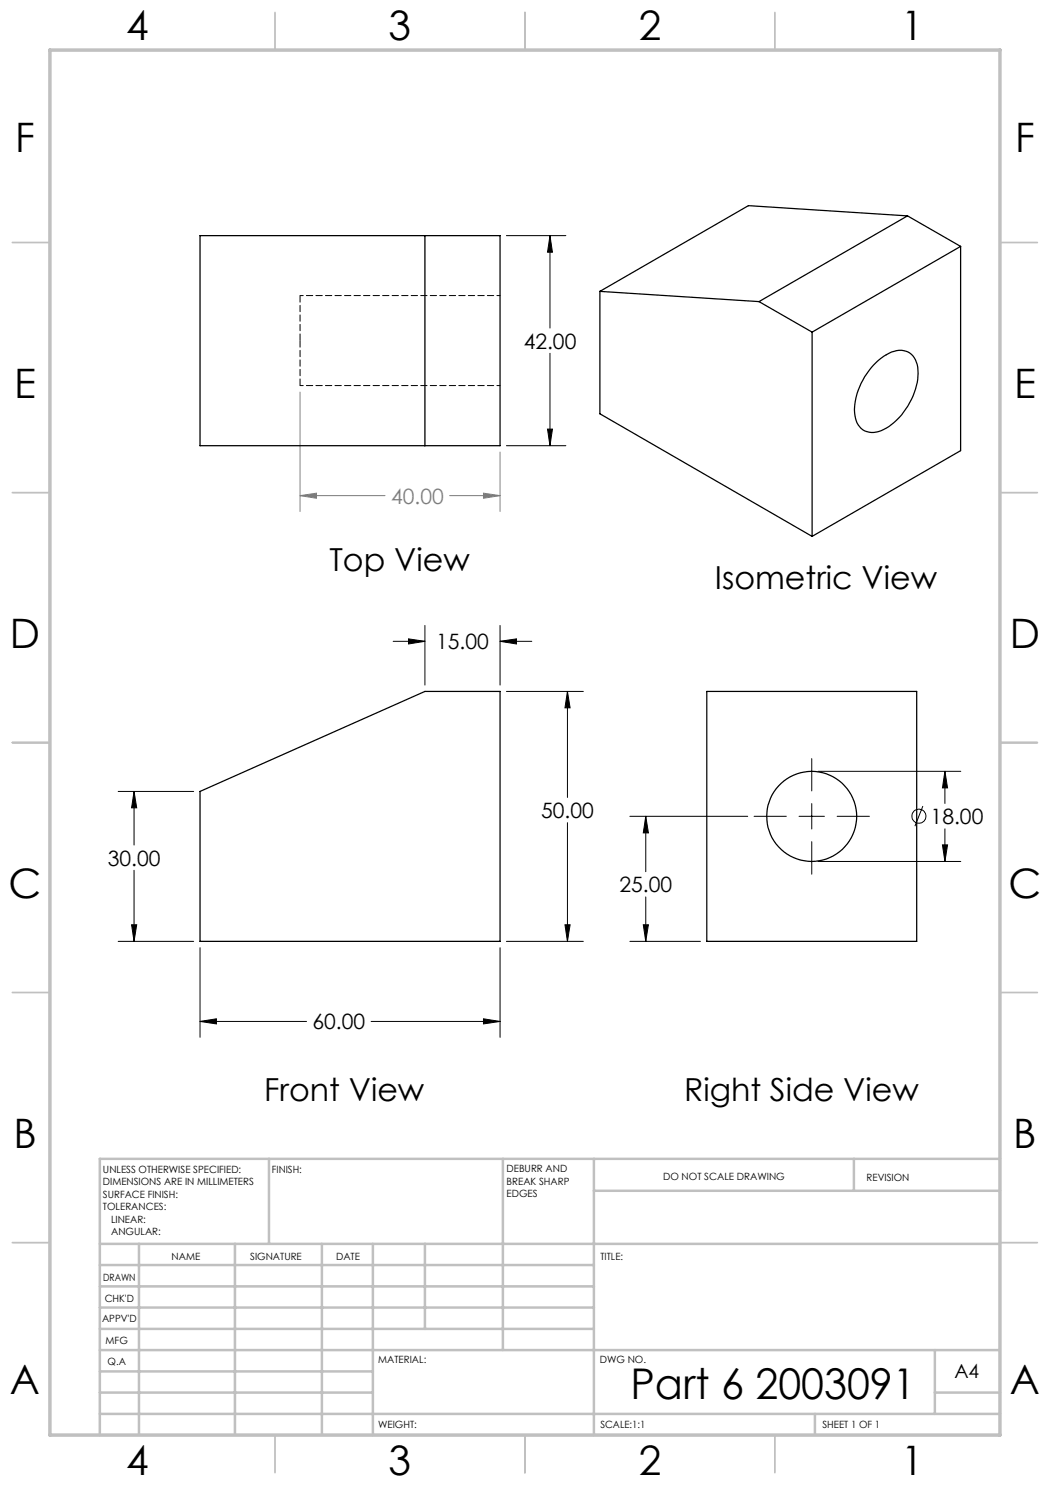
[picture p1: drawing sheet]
<svg xmlns="http://www.w3.org/2000/svg" width="210mm" height="297mm" viewBox="0 0 210 297" stroke-linecap="round" stroke-linejoin="round" font-family="sans-serif">
<g fill="none" stroke="#000" stroke-width=".2">
<path d="M101.3 47.1h11.9M110 47.1l.5 3.3h-1zM110 47.1v18.5M110 70.7v18.4M101.3 89.1h11.9M109.5 85.8h1l-.5 3.3zM78.6 128.3h6.4M81.7 127.8l3.3 .5-3.3 .5zM85 125.1v11.9M100 128.3l3.3-.5v1zM100 125.1v11.9M100 128.3h6.4"/>
<path d="M101.3 138.3h15.4M113.5 138.3l.5 3.3h-1zM113.5 138.3v21.2M23.6 158.3h15.1M26.8 158.3l.5 3.3h-1zM26.8 158.3v10.7M162.3 151.7v6.5M163.6 154.3h28.6M189 154.3l.5 3.3h-1zM189 154.3v6.4M26.8 174.1v14.2M113.5 164.5v23.8"/>
<path d="M126 163.3h23.5M129.2 163.3l.5 3.3h-1zM129.2 163.3v11M129.2 179.4v8.9M150.8 163.3h6.5M159.8 163.3h5.1M162.3 160.7v5.1M162.3 168.3v6.5M163.6 172.3h28.6M167.4 163.3h6.5M184.6 161.2l-1.6 4M188.5 169h1l-.5 3.3z"/>
<path d="M189 165.8v6.5M23.6 188.3h15.1M26.3 185h1l-.5 3.3zM40 189.5v18M100 189.5v18M101.3 188.3h15.4M113 185h1l-.5 3.3zM126 188.3h14.1M128.7 185h1l-.5 3.3zM40 204.3l3.3-.5v1zM40 204.3h21.3M74.2 204.3h25.8"/>
<path d="M96.7 203.8l3.3 .5-3.3 .5z"/>
<circle cx="183.8" cy="163.2" r="1.41"/>
</g>
<path d="M60 78.4v23.9M60 99.1l3.3-.5v1.1zM60 99.1h17M89.9 99.1h10.1M96.7 98.6l3.3 .5-3.3 .6zM100 90.4v11.9" fill="none" stroke="#808080" stroke-width=".2"/>
<g fill="none" stroke="#c0c0c0" stroke-width=".35">
<path d="M55 2.5v7.5M105 2.5v7.5M155 2.5v7.5M2.5 48.5h7.5M200 48.5h7.5M2.5 98.5h7.5M200 98.5h7.5M2.5 148.5h7.5M200 148.5h7.5M2.5 198.5h7.5M200 198.5h7.5M2.5 248.5h7.5"/>
<path d="M200 248.5h7.5M55 287v7.5M105 287v7.5M155 287v7.5"/>
</g>
<g fill="none" stroke="#c0c0c0" stroke-width=".5">
<path d="M53.8 231.8v17M100.6 231.8v38.2M118.8 231.8v55.2M118.8 238.2h81.2M170.8 231.8v6.4M200 231.8h-180v55.2M20 248.8h180M20 257.3h98.8M20 253h98.8M27.8 248.8v38.2M47 248.8v38.2M64.4 248.8v38.2"/>
<path d="M74.6 248.8v38.2M85 248.8v17M20 265.8h98.8M20 261.5h98.8M20 278.5h54.6M20 274.3h54.6M20 270h180M187 278.5h13M187 270v12.8M20 282.8h180M163 282.8v4.2"/>
</g>
<path d="M10 10h190v277h-190z" fill="none" stroke="#c0c0c0" stroke-width=".7"/>
<path d="M96.7 203.8l3.3 .5-3.3 .5zM40 204.3l3.3-.5v1zM113.5 138.3l.5 3.3h-1zM113 185h1l-.5 3.3zM81.7 127.8l3.3 .5-3.3 .5zM100 128.3l3.3-.5v1zM26.3 185h1l-.5 3.3zM26.8 158.3l.5 3.3h-1zM110 47.1l.5 3.3h-1zM109.5 85.8h1l-.5 3.3zM188.5 169h1l-.5 3.3zM189 154.3l.5 3.3h-1zM129.2 163.3l.5 3.3h-1zM128.7 185h1l-.5 3.3z" fill="#000"/>
<path d="M60 99.1l3.3-.5v1.1zM96.7 98.6l3.3 .5-3.3 .6z" fill="#808080"/>
<g fill="none" stroke="#000" stroke-width=".25">
<path d="M40 47.1h60v42h-60zM85 47.1v42M120 58.3v24.5l42.4 24.5M120 58.3l31.8 2M181.5 43.2l-29.7 17.1M181.5 43.2l10.6 6.1M181.5 43.2l-31.8-2.1-29.7 17.2M192.1 49.3v40.8l-29.7 17.2M192.1 49.3l-29.7 17.1M151.8 60.3l10.6 6.1M162.4 66.4v40.9M174.7 73a8.2 8.2 0 0 1 5.6-2.9 3.7 3.7 0 0 1 3.3 3.9 13.5 13.5 0 0 1-7.4 12.1 3.5 3.5 0 0 1-5.2-3 13.3 13.3 0 0 1 3.7-10.1z"/>
<path d="M141.4 138.3h41.9v50h-41.9zM40 158.3l45-20h15v50h-60z"/>
<circle cx="162.3" cy="163.3" r="9"/>
</g>
<path d="M60 59.1v9M60 68.1v9" fill="none" stroke="#000" stroke-width=".2" stroke-dasharray="1.3 .6" stroke-dashoffset="-.1"/>
<path d="M100 59.1h-40M60 77.1h40" fill="none" stroke="#000" stroke-width=".2" stroke-dasharray="1.3 .6" stroke-dashoffset=".6"/>
<text font-size="8.5" x="126.1" y="279.7">Part 6 2003091</text>
<g font-size="8.1">
<text x="25.2" y="8">4</text>
<text x="77.7" y="8">3</text>
<text x="127.7" y="8">2</text>
<text x="180.2" y="8">1</text>
<text x="3" y="30.4">F</text>
<text x="203" y="30.4">F</text>
<text x="2.8" y="79.6">E</text>
<text x="202.8" y="79.6">E</text>
<text x="2" y="129.6">D</text>
<text x="202" y="129.6">D</text>
<text x="1.7" y="179.6">C</text>
<text x="201.7" y="179.6">C</text>
<text x="2.7" y="229.6">B</text>
<text x="202.7" y="229.6">B</text>
<text x="2" y="278.9">A</text>
<text x="202" y="278.9">A</text>
<text x="25.2" y="295">4</text>
<text x="77.7" y="295">3</text>
<text x="127.7" y="295">2</text>
<text x="180.2" y="295">1</text>
</g>
<g font-size="6.3">
<text x="65.9" y="114.3">Top View</text>
<text x="143" y="117.7">Isometric View</text>
<text x="52.8" y="220.2">Front View</text>
<text x="136.8" y="220.2">Right Side View</text>
</g>
<g font-size="4.2">
<text x="104.7" y="69.7">42.00</text>
<text x="87.2" y="129.9">15.00</text>
<text x="108.2" y="163.6">50.00</text>
<text x="186.1" y="164.8">18.00</text>
<text x="21.6" y="173.1">30.00</text>
<text x="123.9" y="178.4">25.00</text>
<text x="62.5" y="205.9">60.00</text>
</g>
<text font-size="4.2" fill="#808080" x="78.2" y="100.7">40.00</text>
<text font-size="3.9" x="190.9" y="275.5">A4</text>
<g font-size="2">
<text x="20.6" y="234.6">UNLESS OTHERWISE SPECIFIED:</text>
<text x="20.6" y="237.1">DIMENSIONS ARE IN MILLIMETERS</text>
<text x="20.6" y="239.6">SURFACE FINISH:</text>
<text x="54.4" y="234.6">FINISH:</text>
<text x="101.3" y="234.5">DEBURR AND</text>
<text x="101.3" y="237">BREAK SHARP</text>
<text x="101.3" y="239.5">EDGES</text>
<text x="132.6" y="236">DO NOT SCALE DRAWING</text>
<text x="173.3" y="236.2">REVISION</text>
<text x="20.6" y="242.1">TOLERANCES:</text>
<text x="22.2" y="244.6">LINEAR:</text>
<text x="22.2" y="247.1">ANGULAR:</text>
<text x="34.3" y="252">NAME</text>
<text x="50" y="251.9">SIGNATURE</text>
<text x="67.2" y="251.9">DATE</text>
<text x="120.1" y="251.9">TITLE:</text>
<text x="20.6" y="256.1">DRAWN</text>
<text x="20.9" y="260.3">CHK'D</text>
<text x="20.4" y="264.4">APPV'D</text>
<text x="21.1" y="268.8">MFG</text>
<text x="21.5" y="273">Q.A</text>
<text x="75.6" y="272.5">MATERIAL:</text>
<text x="120" y="272.5">DWG NO.</text>
<text x="75.6" y="285.5">WEIGHT:</text>
<text x="120.1" y="285.6">SCALE:1:1</text>
<text x="164.5" y="285.6">SHEET 1 OF 1</text>
</g>
</svg>
